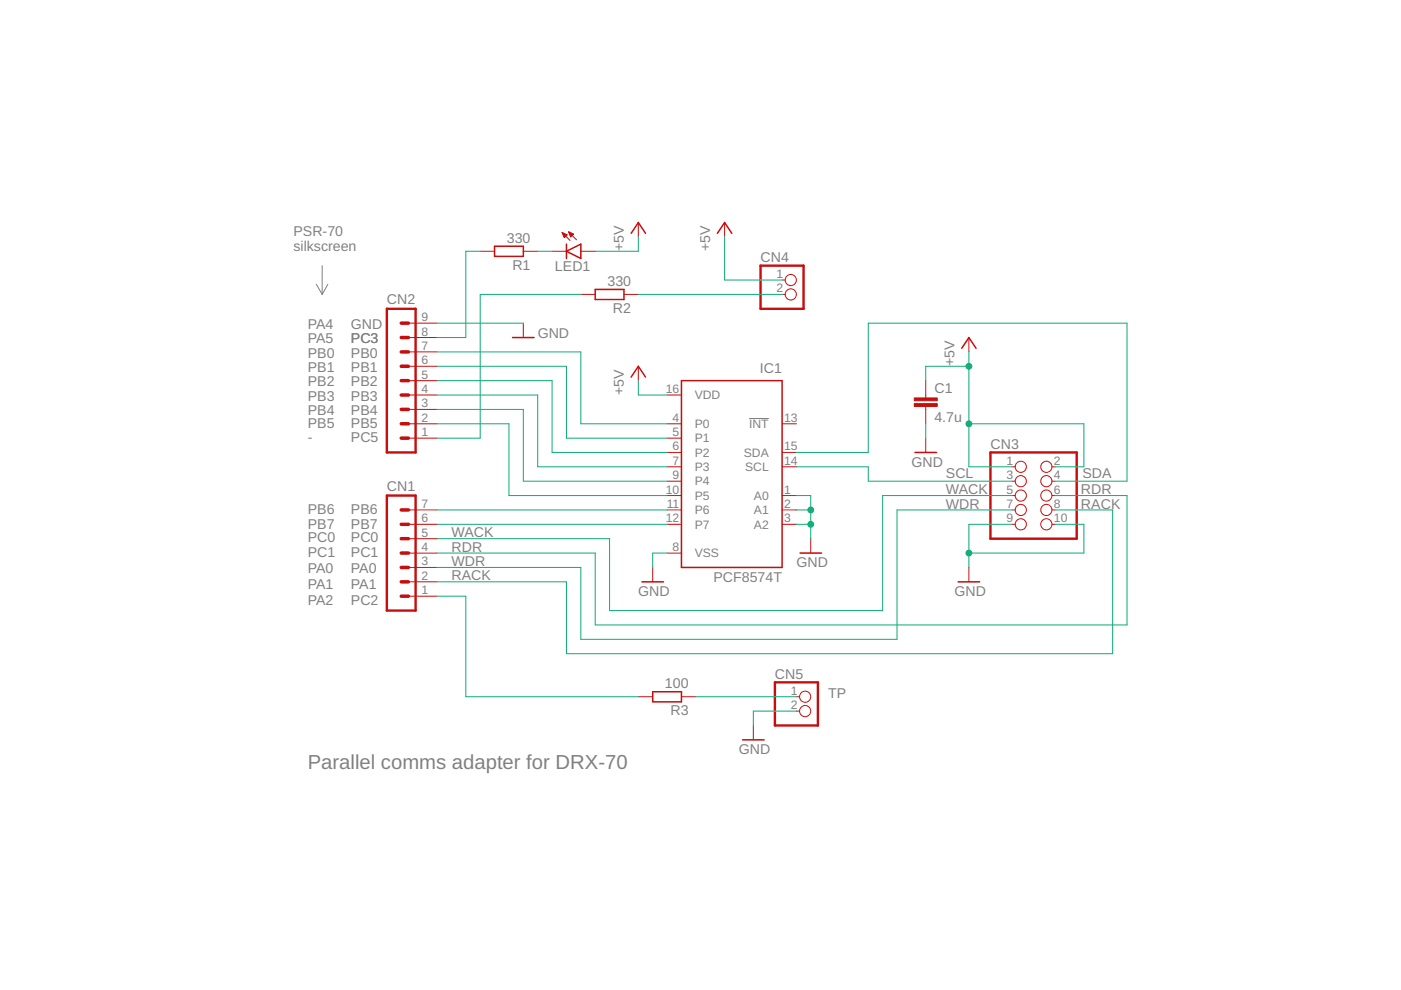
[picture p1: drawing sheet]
<svg xmlns="http://www.w3.org/2000/svg" width="297mm" height="210mm" viewBox="0 0 297 210" stroke-linecap="round" stroke-linejoin="round" font-family="sans-serif">
<path d="M68.3 56.3v6.1M67.1 60.3l1.2 2.1M69.5 60.3l-1.2 2.1M158.8 88.7h4.2" fill="none" stroke="#808080" stroke-width=".21"/>
<path d="M161.2 56.3h9.2v9.2h-9.2zM82 65.5h6.1v30.4h-6.1zM210 95.9h18.3v18.3h-18.3zM82 105.1h6.1v24.4h-6.1zM164.3 144.7h9.1v9.1h-9.1z" fill="none" stroke="#c90d0c" stroke-width=".51"/>
<g fill="none" stroke="#c90d0c" stroke-width=".21">
<path d="M101.8 53.3h3.1M111 53.3h3M117.1 53.3h3M119.2 49.3l1.7 1.7M119.2 49.3l1 .5-.5 .6zM119.2 49.4h.2M119.3 49.6h.4M119.4 49.7h.7M119.4 49.8h.8M119.5 50h.5M119.5 50.1h.4M119.6 50.3h.1"/>
<path d="M120.6 49.2l1.6 1.6M120.6 49.2l1 .4-.6 .6zM120.6 49.3h.1M120.6 49.4h.5M120.7 49.6h.7M120.8 49.7h.8M120.8 49.8h.6M120.9 50h.4M121 50.1h.1M123.1 53.3h3.1M135.3 47.2v3M153.6 47.2v3"/>
<path d="M165.8 59.4h.7M86.6 77.7h6.1M86.6 74.6h6.1M86.6 71.6h6.1M86.6 68.5h6.1M111 68.5v3.1M123.1 62.4h3.1M132.3 62.4h3M135.3 77.7v3M165.8 62.4h.7M205.4 71.6v3M86.6 89.9h6.1"/>
<path d="M86.6 83.8h6.1M86.6 92.9h6.1M86.6 86.8h6.1M86.6 80.7h6.1M141.4 99h3.1M141.4 95.9h3.1M141.4 89.9h3.1M141.4 83.8h3.1M141.4 92.9h3.1M165.8 99h3.1M165.8 95.9h3.1M165.8 89.9h3.1"/>
<path d="M196.3 80.7v3.6M196.3 86.2v3.7M196.3 92.9v3M214.6 99h.6M223 99h.7M86.6 108.1h6.1M86.6 111.2h6.1M86.6 117.3h6.1M86.6 114.2h6.1M141.4 102h3.1M141.4 105.1h3.1M141.4 108.1h3.1"/>
<path d="M141.4 111.2h3.1M141.4 117.3h3.1M165.8 105.1h3.1M165.8 108.1h3.1M165.8 111.2h3.1M171.9 114.2v3.1M214.6 102h.6M214.6 105.1h.6M214.6 108.1h.6M214.6 111.2h.6M223 102h.7M223 105.1h.7"/>
<path d="M223 108.1h.7M223 111.2h.7M86.6 126.4h6.1M86.6 123.4h6.1M86.6 120.3h6.1M138.4 120.3v3.1M205.4 120.3v3.1M135.3 147.7h3.1M144.5 147.7h3M159.7 153.8v3.1M168.9 147.7h.6M168.9 150.8h.6"/>
<circle cx="167.7" cy="59.4" r="1.19"/>
<circle cx="167.7" cy="62.4" r="1.19"/>
<circle cx="216.4" cy="99" r="1.19"/>
<circle cx="221.8" cy="99" r="1.19"/>
<circle cx="216.4" cy="108.1" r="1.19"/>
<circle cx="216.4" cy="111.2" r="1.19"/>
<circle cx="216.4" cy="102" r="1.19"/>
<circle cx="216.4" cy="105.1" r="1.19"/>
<circle cx="221.8" cy="111.2" r="1.19"/>
<circle cx="221.8" cy="105.1" r="1.19"/>
<circle cx="221.8" cy="102" r="1.19"/>
<circle cx="221.8" cy="108.1" r="1.19"/>
<circle cx="170.7" cy="147.7" r="1.19"/>
<circle cx="170.7" cy="150.8" r="1.19"/>
</g>
<g fill="none" stroke="#c90d0c" stroke-width=".32">
<path d="M104.9 52.2h6.1v2.2h-6.1zM120.1 53.3l3-1.5v3zM120.1 51.8v3M133.8 49.5l1.5-2.3 1.6 2.3M152.1 49.5l1.5-2.3 1.6 2.3M108.7 71.6h4.5M126.2 61.4h6.1v2.1h-6.1zM133.8 79.9l1.5-2.2 1.6 2.2M203.9 73.9l1.5-2.3 1.5 2.3M144.5 80.7h21.3v39.6h-21.3zM194 95.9h4.6M169.6 117.3h4.6"/>
<path d="M136.1 123.4h4.6M203.1 123.4h4.6M138.4 146.7h6.1v2.1h-6.1zM157.4 156.9h4.6"/>
</g>
<g fill="#c90d0c" stroke="#c90d0c" stroke-width=".21">
<path d="M193.8 85.6h4.9v.6h-4.9z"/>
<path d="M193.8 84.4h4.9v.6h-4.9z"/>
</g>
<g fill="none" stroke="#c90d0c" stroke-width=".74">
<path d="M85.1 71.6h1.5M85.1 74.6h1.5M85.1 77.7h1.5M85.1 68.5h1.5M85.1 86.8h1.5M85.1 89.9h1.5M85.1 92.9h1.5M85.1 80.7h1.5M85.1 83.8h1.5M85.1 114.2h1.5M85.1 117.3h1.5M85.1 108.1h1.5"/>
<path d="M85.1 111.2h1.5M85.1 120.3h1.5M85.1 123.4h1.5M85.1 126.4h1.5"/>
</g>
<g fill="none" stroke="#0dab76" stroke-width=".21">
<path d="M101.8 53.3h-3v18.3h-6.1M114 53.3h3.1M135.3 50.2v3.1h-9.1M153.6 50.2v9.2h12.2M92.7 74.6h30.4v15.3h18.3M92.7 77.7h27.4v15.2h21.3M92.7 68.5h18.3M123.1 62.4h-21.3v30.5h-9.1M135.3 62.4h30.5M205.4 74.6v24.4h9.2M205.4 77.7h-9.1v3M92.7 83.8h21.3v15.2h27.4"/>
<path d="M92.7 89.9h15.2v15.2h33.5M92.7 80.7h24.4v15.2h24.3M92.7 86.8h18.3v15.2h30.4M135.3 80.7v3.1h6.1M168.9 99h15.2v3h30.5M168.9 95.9h15.2v-27.4h54.9v33.5h-15.3M196.3 89.9v3M205.4 89.9h24.4v9.1h-6.1M92.7 108.1h48.7M92.7 111.2h48.7M141.4 117.3h-3v3M168.9 105.1h3v9.1"/>
<path d="M168.9 108.1h3M168.9 111.2h3M214.6 111.2h-9.2v9.1M214.6 108.1h-24.4v27.5h-67.1v-15.3h-30.4M214.6 105.1h-27.5v24.4h-57.9v-15.3h-36.5M223.7 111.2h6.1v6.1h-24.4M223.7 108.1h12.2v30.5h-115.8v-15.2h-27.4M223.7 105.1h15.3v27.4h-112.8v-15.2h-33.5M92.7 126.4h6.1v21.3h36.5M147.5 147.7h21.4M168.9 150.8h-9.2v3"/>
</g>
<g fill="#0dab76" stroke="#0dab76" stroke-width=".21">
<circle cx="205.4" cy="89.9" r=".61"/>
<circle cx="205.4" cy="77.7" r=".61"/>
<circle cx="171.9" cy="108.1" r=".61"/>
<circle cx="171.9" cy="111.2" r=".61"/>
<circle cx="205.4" cy="117.3" r=".61"/>
</g>
<text font-size="4.3" fill="#808080" x="65.3" y="163">Parallel comms adapter for DRX-70</text>
<g font-size="3" fill="#808080">
<text x="62.2" y="50.1">PSR-70</text>
<text x="62.2" y="53.3">silkscreen</text>
<text x="107.5" y="51.5">330</text>
<text x="132.3" y="53.3" transform="rotate(-90 132.3 53.3)">+5V</text>
<text x="150.6" y="53.3" transform="rotate(-90 150.6 53.3)">+5V</text>
<text x="108.6" y="57.2">R1</text>
<text x="117.7" y="57.5">LED1</text>
<text x="161.2" y="55.6">CN4</text>
<text x="82" y="64.6">CN2</text>
<text x="128.8" y="60.6">330</text>
<text x="65.3" y="69.7">PA4</text>
<text x="74.4" y="69.7">GND</text>
<text x="114" y="71.6">GND</text>
<text x="130" y="66.4">R2</text>
<text x="65.3" y="72.8">PA5</text>
<text x="65.3" y="75.8">PB0</text>
<text x="74.4" y="72.8">PC3</text>
<text x="74.4" y="75.8">PB0</text>
<text x="202.4" y="77.7" transform="rotate(-90 202.4 77.7)">+5V</text>
<text x="65.3" y="78.9">PB1</text>
<text x="65.3" y="81.9">PB2</text>
<text x="74.4" y="78.9">PB1</text>
<text x="74.4" y="81.9">PB2</text>
<text x="132.3" y="83.8" transform="rotate(-90 132.3 83.8)">+5V</text>
<text x="161.1" y="79.2">IC1</text>
<text x="198.1" y="83.3">C1</text>
<text x="65.3" y="85">PB3</text>
<text x="65.3" y="88">PB4</text>
<text x="74.4" y="85">PB3</text>
<text x="74.4" y="88">PB4</text>
<text x="198.1" y="89.4">4.7u</text>
<text x="65.3" y="93.8">-</text>
<text x="65.3" y="90.8">PB5</text>
<text x="74.4" y="93.8">PC5</text>
<text x="74.4" y="90.8">PB5</text>
<text x="210" y="95.2">CN3</text>
<text x="193.2" y="99">GND</text>
<text x="200.5" y="101.4">SCL</text>
<text x="229.5" y="101.4">SDA</text>
<text x="82" y="104.2">CN1</text>
<text x="200.5" y="104.8">WACK</text>
<text x="200.5" y="107.8">WDR</text>
<text x="229.2" y="104.8">RDR</text>
<text x="229.2" y="107.8">RACK</text>
<text x="65.3" y="109">PB6</text>
<text x="65.3" y="112.1">PB7</text>
<text x="74.4" y="109">PB6</text>
<text x="74.4" y="112.1">PB7</text>
<text x="95.7" y="113.9">WACK</text>
<text x="65.3" y="114.8">PC0</text>
<text x="65.3" y="118.2">PC1</text>
<text x="74.4" y="114.8">PC0</text>
<text x="74.4" y="118.2">PC1</text>
<text x="95.7" y="117">RDR</text>
<text x="65.3" y="121.5">PA0</text>
<text x="65.3" y="124.9">PA1</text>
<text x="74.4" y="121.5">PA0</text>
<text x="74.4" y="124.9">PA1</text>
<text x="95.7" y="120">WDR</text>
<text x="95.7" y="123.1">RACK</text>
<text x="151.2" y="123.4">PCF8574T</text>
<text x="168.9" y="120.3">GND</text>
<text x="65.3" y="128.2">PA2</text>
<text x="74.4" y="128.2">PC2</text>
<text x="135.3" y="126.4">GND</text>
<text x="202.4" y="126.4">GND</text>
<text x="164.3" y="143.9">CN5</text>
<text x="141" y="145.9">100</text>
<text x="175.6" y="148">TP</text>
<text x="142.2" y="151.7">R3</text>
<text x="156.7" y="159.9">GND</text>
</g>
<g font-size="2.6" fill="#808080">
<text x="164.6" y="59">1</text>
<text x="164.6" y="62">2</text>
<text x="89.4" y="71.1">8</text>
<text x="89.4" y="68.1">9</text>
<text x="89.4" y="77.2">6</text>
<text x="89.4" y="74.2">7</text>
<text x="89.4" y="83.3">4</text>
<text x="89.4" y="80.3">5</text>
<text x="141.2" y="83.3">16</text>
<text x="89.4" y="89.4">2</text>
<text x="89.4" y="86.4">3</text>
<text x="142.6" y="89.4">4</text>
<text x="147.3" y="84.7">VDD</text>
<text x="166.2" y="89.4">13</text>
<text x="89.4" y="92.5">1</text>
<text x="142.6" y="92.5">5</text>
<text x="142.6" y="95.5">6</text>
<text x="147.3" y="90.7">P0</text>
<text x="147.3" y="93.8">P1</text>
<text x="158.8" y="90.8">INT</text>
<text x="166.2" y="95.5">15</text>
<text x="142.6" y="98.6">7</text>
<text x="142.6" y="101.6">9</text>
<text x="147.3" y="96.8">P2</text>
<text x="147.3" y="99.9">P3</text>
<text x="157.7" y="96.9">SDA</text>
<text x="158" y="99.9">SCL</text>
<text x="166.2" y="98.6">14</text>
<text x="213.4" y="98.6">1</text>
<text x="213.4" y="101.6">3</text>
<text x="223.5" y="98.6">2</text>
<text x="223.5" y="101.6">4</text>
<text x="89.4" y="107.7">7</text>
<text x="141.2" y="104.7">10</text>
<text x="141.4" y="107.7">11</text>
<text x="147.3" y="102.9">P4</text>
<text x="147.3" y="106">P5</text>
<text x="159.9" y="106">A0</text>
<text x="166.2" y="104.7">1</text>
<text x="166.2" y="107.7">2</text>
<text x="213.4" y="104.7">5</text>
<text x="213.4" y="107.7">7</text>
<text x="223.5" y="104.7">6</text>
<text x="223.5" y="107.7">8</text>
<text x="89.4" y="113.8">5</text>
<text x="89.4" y="110.7">6</text>
<text x="141.2" y="110.7">12</text>
<text x="147.3" y="109">P6</text>
<text x="147.3" y="112.1">P7</text>
<text x="159.9" y="109">A1</text>
<text x="159.9" y="112.1">A2</text>
<text x="166.2" y="110.7">3</text>
<text x="213.4" y="110.7">9</text>
<text x="223.5" y="110.7">10</text>
<text x="89.4" y="119.9">3</text>
<text x="89.4" y="116.8">4</text>
<text x="142.6" y="116.8">8</text>
<text x="147.3" y="118.2">VSS</text>
<text x="89.4" y="126">1</text>
<text x="89.4" y="122.9">2</text>
<text x="167.7" y="147.3">1</text>
<text x="167.7" y="150.4">2</text>
</g>
</svg>
